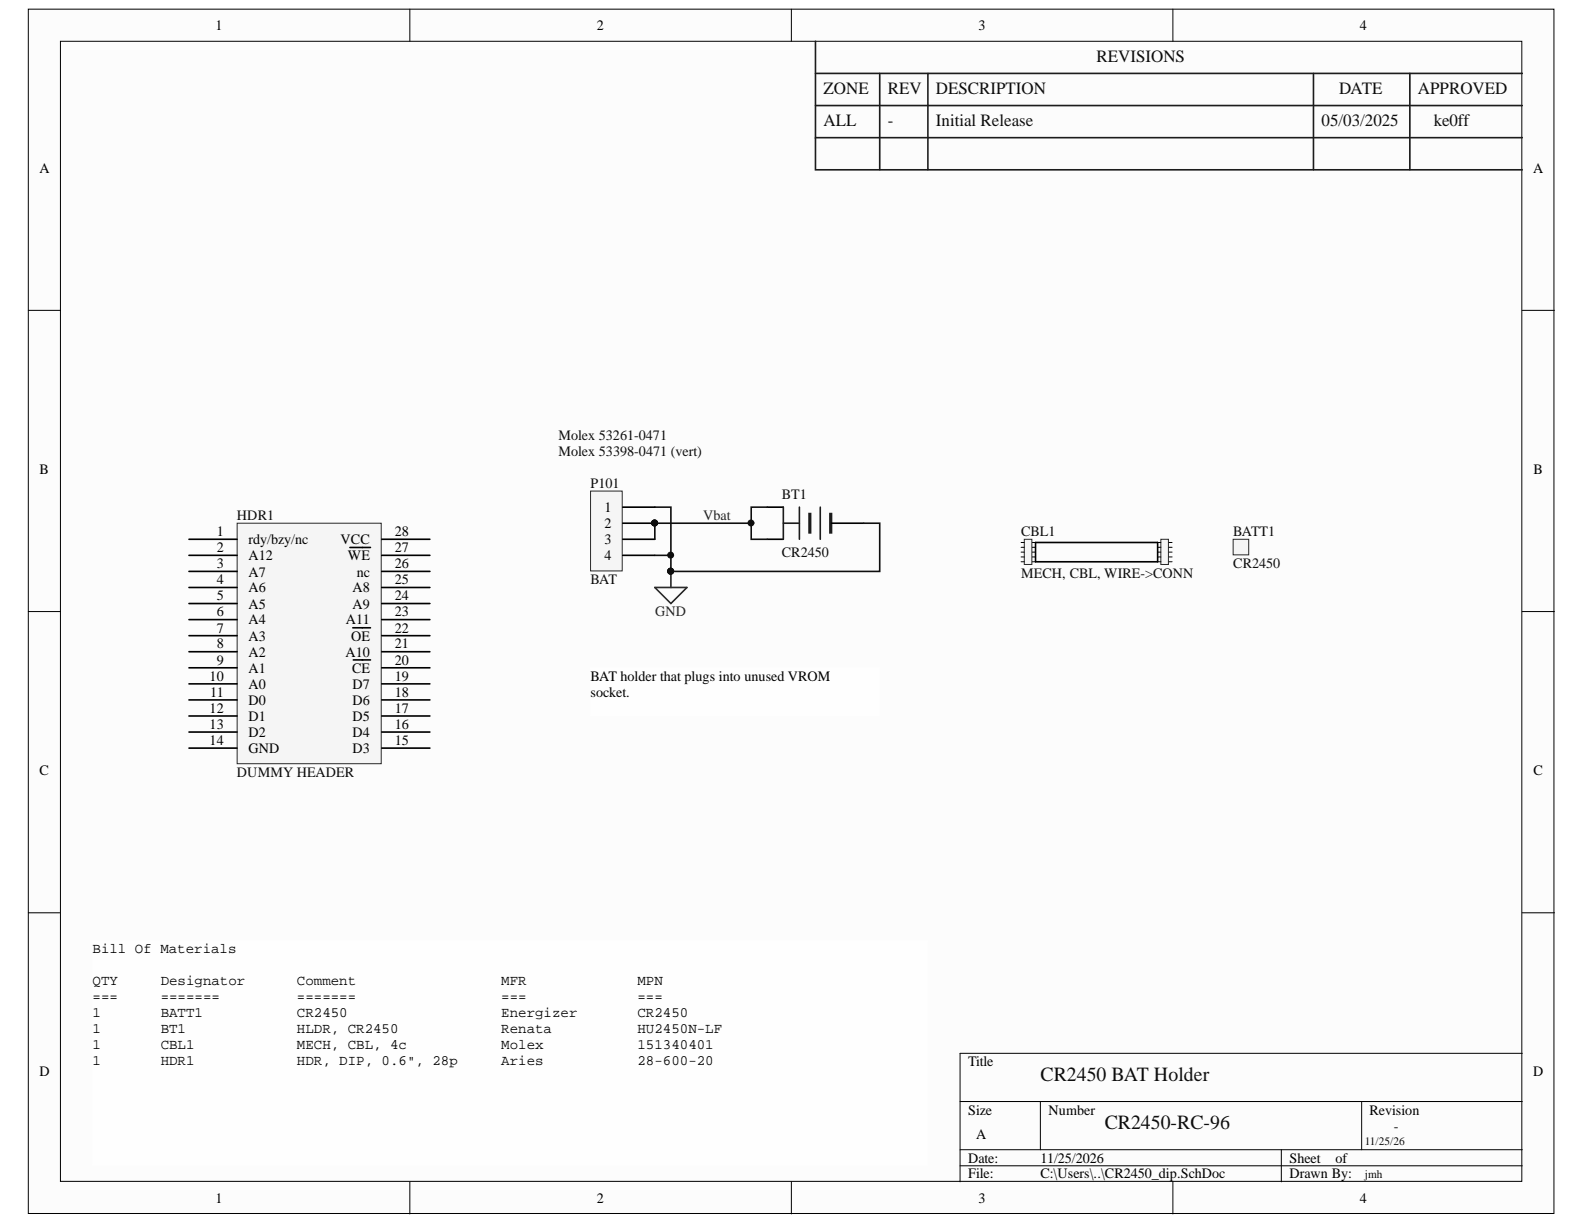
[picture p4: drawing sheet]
<svg xmlns="http://www.w3.org/2000/svg" width="279mm" height="216mm" viewBox="0 0 279 216" stroke-linecap="round" stroke-linejoin="round" font-family="sans-serif">
<g fill="#fcfcfc" stroke="#000" stroke-width=".18">
<path d="M5 1.6h269.1v212.4h-269.1z"/>
<path d="M10.7 7.3h257.7v201.1h-257.7z"/>
</g>
<g fill="none" stroke="#000" stroke-width=".18">
<path d="M72.3 1.6v5.7M139.6 1.6v5.7M206.9 1.6v5.7M5 54.7h5.7M268.5 54.7h5.7M5 107.9h5.7M268.5 107.9h5.7M5 161h5.7M268.5 161h5.7M169.3 194.3h99.2M183.5 194.3v8.5M240.2 194.3v8.5"/>
<path d="M268.5 185.8h-99.2v22.7M72.3 208.5v5.6M139.6 208.5v5.6M169.3 202.8h99.2M169.3 205.6h99.2M206.9 208.5v5.6M226 202.8v5.7"/>
</g>
<path d="M138.2 89.5v5.6M138.2 92.3h2.8M141 89.5v5.6M144.7 89.5v5.6" fill="none" stroke="#1c1c1c" stroke-width=".29"/>
<g fill="#1c1c1c" stroke="#1c1c1c" stroke-width=".29">
<path d="M142.7 90.6h.3v3.4h-.3z" fill-rule="evenodd"/>
<path d="M146.4 90.6h.3v3.4h-.3z" fill-rule="evenodd"/>
</g>
<path d="M135.3 89.5h2.9M135.3 95.1h2.9M146.7 92.3h5.6" fill="none" stroke="#000" stroke-width=".29"/>
<path d="M135.3 89.5h-2.8v5.6h2.8M152.3 92.3h2.9v8.5h-36.9" fill="none" stroke="#0e0e0e" stroke-width=".29"/>
<circle cx="118.3" cy="100.7" r=".52" fill="#0e0e0e" stroke="#0e0e0e" stroke-width=".18"/>
<path d="M104.2 117.8h50.9v8.4h-50.9z" fill="#fefefe" stroke="#fefefe" stroke-width=".18"/>
<path d="M41.8 92.3h25.4v42.4h-25.4z" fill="#f5f5f5" stroke="#262626" stroke-width=".18"/>
<g fill="none" stroke="#000" stroke-width=".29">
<path d="M33.3 95.1h8.5M33.3 98h8.5M61.7 96.6h3.6M67.3 95.1h8.5M67.3 98h8.5M33.3 100.8h8.5M33.3 103.6h8.5M33.3 106.5h8.5M33.3 109.3h8.5M33.3 112.1h8.5M33.3 115h8.5M33.3 117.8h8.5"/>
<path d="M62.2 110.7h3.1M62.3 116.4h3M67.3 100.8h8.5M67.3 103.6h8.5M67.3 106.5h8.5M67.3 109.3h8.5M67.3 112.1h8.5M67.3 115h8.5M67.3 117.8h8.5M33.3 120.6h8.5M33.3 123.5h8.5M33.3 126.3h8.5"/>
<path d="M33.3 129.1h8.5M33.3 132h8.5M67.3 120.6h8.5M67.3 123.5h8.5M67.3 126.3h8.5M67.3 129.1h8.5M67.3 132h8.5"/>
</g>
<path d="M115.5 103.6h5.7l-2.9 2.9zM118.3 100.8v2.8" fill="none" stroke="#262626" stroke-width=".29"/>
<g fill="#0e0e0e" stroke="#0e0e0e" stroke-width=".18">
<circle cx="118.3" cy="100.7" r=".52"/>
<circle cx="118.3" cy="97.9" r=".52"/>
</g>
<path d="M115.5 89.5h2.8v11.3M115.5 98h2.8" fill="none" stroke="#0e0e0e" stroke-width=".29"/>
<path d="M104.2 86.6h5.6v14.1h-5.6z" fill="#f5f5f5" stroke="#262626" stroke-width=".18"/>
<path d="M109.8 89.5h5.7M109.8 92.3h5.7M109.8 95.1h5.7M109.8 98h5.7M182.7 95.7h21.5v3.4h-21.5" fill="none" stroke="#000" stroke-width=".29"/>
<g fill="#0e0e0e" stroke="#0e0e0e" stroke-width=".18">
<circle cx="115.5" cy="92.2" r=".52"/>
<circle cx="132.5" cy="92.2" r=".52"/>
</g>
<path d="M132.5 92.3h-17v2.8" fill="none" stroke="#0e0e0e" stroke-width=".29"/>
<path d="M16.3 166h147.3v39.5h-147.3z" fill="#fefefe" stroke="#fefefe" stroke-width=".18"/>
<path d="M143.8 7.3v17h124.7M143.8 18.6h124.7M143.8 12.9h124.7M155.2 12.9v17.1M163.7 12.9v17.1M231.7 12.9v17.1M248.7 12.9v17.1M143.8 24.3v5.7h124.7" fill="none" stroke="#1c1c1c" stroke-width=".29"/>
<path d="M180.7 95.1h1.3v4.5h-1.3z" fill="#f5f5f5" stroke="#262626" stroke-width=".18"/>
<path d="M180.1 95.7h.6M180.1 96.5h.6M180.1 97.4h.6M180.1 98.2h.6M180.1 99.1h.6M182.1 95.7h.6M182.1 96.5h.6M182.1 97.4h.6M182.1 98.2h.6M182.1 99.1h.6" fill="none" stroke="#000" stroke-width=".18"/>
<path d="M204.8 95.1h1.3v4.5h-1.3z" fill="#f5f5f5" stroke="#262626" stroke-width=".18"/>
<path d="M204.2 95.7h.6M204.2 96.5h.6M204.2 97.4h.6M204.2 98.2h.6M204.2 99.1h.6M206.2 95.7h.5M206.2 96.5h.5M206.2 97.4h.5M206.2 98.2h.5M206.2 99.1h.5" fill="none" stroke="#000" stroke-width=".18"/>
<path d="M182.7 95.7v3.4" fill="none" stroke="#000" stroke-width=".29"/>
<path d="M217.5 95.1h2.8v2.8h-2.8z" fill="#f5f5f5" stroke="#262626" stroke-width=".18"/>
<g font-size="3.6" fill="#0e0e0e">
<text x="183.5" y="190.7">CR2450 BAT Holder</text>
<text x="194.9" y="199.2">CR2450-RC-96</text>
</g>
<g font-size="3" fill="#0e0e0e">
<text x="193.4" y="10.9">REVISIONS</text>
<text x="145.3" y="16.6">ZONE</text>
<text x="156.6" y="16.6">REV</text>
<text x="165.1" y="16.6">DESCRIPTION</text>
<text x="236.2" y="16.6">DATE</text>
<text x="250.1" y="16.6">APPROVED</text>
<text x="145.3" y="22.2">ALL</text>
<text x="156.6" y="22.2">-</text>
<text x="165.1" y="22.2">Initial Release</text>
<text x="233.1" y="22.2">05/03/2025</text>
<text x="252.9" y="22.2">ke0ff</text>
</g>
<g font-size="2.5">
<text x="38" y="5.3">1</text>
<text x="105.3" y="5.3">2</text>
<text x="172.6" y="5.3">3</text>
<text x="239.9" y="5.3">4</text>
<text x="6.9" y="30.5">A</text>
<text x="270.4" y="30.5">A</text>
<text x="6.9" y="83.6">B</text>
<text x="270.5" y="83.6">B</text>
<text x="38.2" y="94.6">1</text>
<text x="69.6" y="94.6">28</text>
<text x="106.6" y="90.4">1</text>
<text x="106.6" y="93.1">2</text>
<text x="38.2" y="97.4">2</text>
<text x="38.2" y="100.3">3</text>
<text x="43.8" y="96">rdy/bzy/nc</text>
<text x="43.8" y="98.8">A12</text>
<text x="43.8" y="101.7">A7</text>
<text x="60.1" y="96">VCC</text>
<text x="61.3" y="98.8">WE</text>
<text x="63" y="101.7">nc</text>
<text x="69.6" y="100.3">26</text>
<text x="69.6" y="97.4">27</text>
<text x="106.6" y="96">3</text>
<text x="106.6" y="98.8">4</text>
<text x="38.2" y="103">4</text>
<text x="38.2" y="105.9">5</text>
<text x="43.8" y="104.5">A6</text>
<text x="43.8" y="107.4">A5</text>
<text x="62.2" y="107.4">A9</text>
<text x="62.2" y="104.5">A8</text>
<text x="69.6" y="105.9">24</text>
<text x="69.6" y="103">25</text>
<text x="38.2" y="108.7">6</text>
<text x="38.2" y="111.6">7</text>
<text x="43.8" y="110.2">A4</text>
<text x="43.8" y="113">A3</text>
<text x="61" y="110.2">A11</text>
<text x="61.9" y="113">OE</text>
<text x="69.6" y="111.6">22</text>
<text x="69.6" y="108.7">23</text>
<text x="38.2" y="114.4">8</text>
<text x="38.2" y="117.3">9</text>
<text x="43.8" y="115.8">A2</text>
<text x="43.8" y="118.7">A1</text>
<text x="60.9" y="115.8">A10</text>
<text x="62.1" y="118.7">CE</text>
<text x="69.6" y="117.3">20</text>
<text x="69.6" y="114.4">21</text>
<text x="37" y="120">10</text>
<text x="37" y="125.7">12</text>
<text x="37.1" y="122.9">11</text>
<text x="43.8" y="121.5">A0</text>
<text x="43.8" y="124.3">D0</text>
<text x="62.2" y="124.3">D6</text>
<text x="62.2" y="121.5">D7</text>
<text x="69.6" y="125.7">17</text>
<text x="69.6" y="122.9">18</text>
<text x="69.6" y="120">19</text>
<text x="104.2" y="120">BAT holder that plugs into unused VROM</text>
<text x="104.2" y="122.9">socket.</text>
<text x="37" y="128.6">13</text>
<text x="37" y="131.4">14</text>
<text x="43.8" y="127.2">D1</text>
<text x="43.8" y="129.9">D2</text>
<text x="62.2" y="129.9">D4</text>
<text x="62.2" y="127.2">D5</text>
<text x="69.6" y="131.4">15</text>
<text x="69.6" y="128.6">16</text>
<text x="6.9" y="136.7">C</text>
<text x="43.8" y="132.8">GND</text>
<text x="62.2" y="132.8">D3</text>
<text x="270.5" y="136.7">C</text>
<text x="16.3" y="168">Bill Of Materials</text>
<text x="16.3" y="173.7">QTY</text>
<text x="28.3" y="173.7">Designator</text>
<text x="52.4" y="173.7">Comment</text>
<text x="88.4" y="173.7">MFR</text>
<text x="112.5" y="173.7">MPN</text>
<text x="16.3" y="176.6">===</text>
<text x="16.3" y="179.4">1</text>
<text x="28.3" y="176.6">=======</text>
<text x="28.3" y="179.4">BATT1</text>
<text x="52.4" y="176.6">=======</text>
<text x="52.4" y="179.4">CR2450</text>
<text x="88.4" y="176.6">===</text>
<text x="88.4" y="179.4">Energizer</text>
<text x="112.5" y="176.6">===</text>
<text x="112.5" y="179.4">CR2450</text>
<text x="16.3" y="182.2">1</text>
<text x="16.3" y="185">1</text>
<text x="28.3" y="182.2">BT1</text>
<text x="28.3" y="185">CBL1</text>
<text x="52.4" y="182.2">HLDR, CR2450</text>
<text x="52.4" y="185">MECH, CBL, 4c</text>
<text x="88.4" y="182.2">Renata</text>
<text x="88.4" y="185">Molex</text>
<text x="112.5" y="182.2">HU2450N-LF</text>
<text x="112.5" y="185">151340401</text>
<text x="6.9" y="189.9">D</text>
<text x="16.3" y="187.9">1</text>
<text x="28.3" y="187.9">HDR1</text>
<text x="52.4" y="187.9">HDR, DIP, 0.6&quot;, 28p</text>
<text x="88.4" y="187.9">Aries</text>
<text x="112.5" y="187.9">28-600-20</text>
<text x="170.7" y="188.1">Title</text>
<text x="270.4" y="189.9">D</text>
<text x="170.7" y="196.6">Size</text>
<text x="185" y="196.6">Number</text>
<text x="241.6" y="196.6">Revision</text>
<text x="172.2" y="200.8">A</text>
<text x="170.7" y="205.1">Date:</text>
<text x="170.7" y="207.9">File:</text>
<text x="183.5" y="205.1">11/25/2026</text>
<text x="183.5" y="207.9">C:\Users\..\CR2450_dip.SchDoc</text>
<text x="227.4" y="205.1">Sheet</text>
<text x="227.4" y="207.9">Drawn By:</text>
<text x="235.6" y="205.1">of</text>
<text x="38" y="212.2">1</text>
<text x="105.3" y="212.2">2</text>
<text x="172.6" y="212.2">3</text>
<text x="239.9" y="212.2">4</text>
</g>
<g font-size="2.5" fill="#0e0e0e">
<text x="98.5" y="77.6">Molex 53261-0471</text>
<text x="98.5" y="80.4">Molex 53398-0471 (vert)</text>
<text x="104.2" y="86">P101</text>
<text x="137.9" y="88.1">BT1</text>
<text x="41.8" y="91.7">HDR1</text>
<text x="180.1" y="94.6">CBL1</text>
<text x="217.5" y="94.6">BATT1</text>
<text x="137.9" y="98.2">CR2450</text>
<text x="180.1" y="101.9">MECH, CBL, WIRE-&gt;CONN</text>
<text x="217.5" y="100.3">CR2450</text>
<text x="104.2" y="103">BAT</text>
<text x="41.8" y="137.1">DUMMY HEADER</text>
<text x="245.9" y="199.4">-</text>
</g>
<g font-size="2.5" fill="#262626">
<text x="124" y="91.7">Vbat</text>
<text x="115.6" y="108.7">GND</text>
</g>
<g font-size="2" fill="#0e0e0e">
<text x="240.7" y="202">11/25/26</text>
<text x="240.7" y="207.7">jmh</text>
</g>
</svg>
